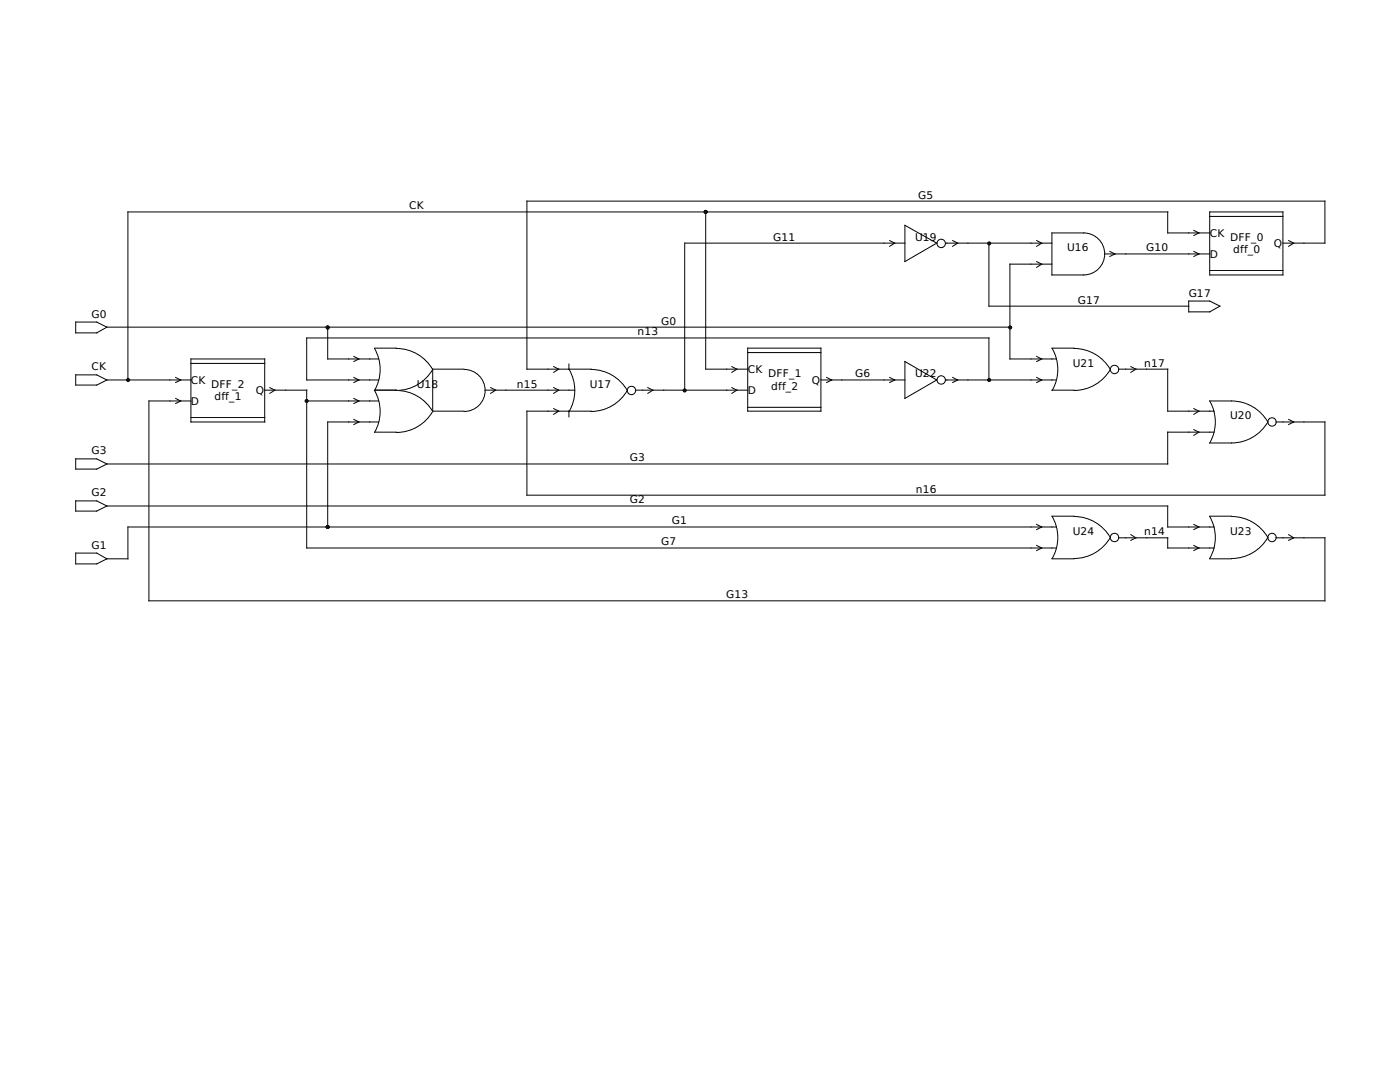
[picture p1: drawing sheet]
<svg xmlns="http://www.w3.org/2000/svg" width="279mm" height="216mm" viewBox="0 0 279 216" stroke-linecap="round" stroke-linejoin="round" font-family="sans-serif">
<g fill="none" stroke="#000" stroke-width=".2">
<path d="M140.8 42.3v31.4h8.4M177.5 48l1.1 .5-1.1 .6M180.6 45l6.3 3.5-6.3 3.7zM180.6 48.5h-43.9v29.4M188.7 48.5h21.2M190.1 48l1 .5-1 .6M197.4 48.5v12.6h39.8M206.9 48l1 .5-1 .6M206.9 52.2l1 .5-1 .6M209.9 46.5h6.4a4.2 4.2 0 0 1 4.2 4.2 4.2 4.2 0 0 1-4.2 4.2h-6.4zM209.9 52.7h-8.4v18.9h9.3M220.5 50.7h20.9"/>
<path d="M221.5 50.2l1 .5-1 .5M238.3 46l1 .5-1 .5M238.3 50.2l1 .5-1 .5M241.4 42.3h14.6v12.6h-14.6zM241.4 46.5h-8.4v-4.2h-207.5v33.5M241.4 43.2h14.6M241.4 54h14.6M256 48.5h8.4v-8.4h-159.2v33.6h12.8M257.2 48l1 .5-1 .6M15.1 74.8h4.2l2 1-2 1h-4.2zM15.1 64.3h4.2l2 1-2 1.1h-4.2zM21.3 75.8h16.8"/>
<path d="M21.3 65.3h180.2M35.1 79.5l1 .5-1 .5M35.1 75.3l1 .5-1 .5M38.1 71.6h14.7v12.6h-14.7zM38.1 72.5h14.7M52.8 77.9h8.4v31.4h149.6M53.8 77.3l1.1 .6-1.1 .6M65.4 65.3v6.3h10.2M70.6 71.1l1 .5-1 .5M70.6 75.3l1 .5-1 .5M70.6 79.5l1 .5-1 .5M74.7 69.5a8.4 8.4 0 0 1 0 8.4 8.4 8.4 0 0 1 0 8.4"/>
<path d="M74.8 69.5h4.3M74.8 77.9h4.3M75.6 75.8h-14.4v-8.4h136.2v8.4M79.1 69.5a8.4 8.4 0 0 1 7.2 4.2 8.4 8.4 0 0 1-7.2 4.2 8.4 8.4 0 0 1 7.2 4.2 8.4 8.4 0 0 1-7.2 4.2M92.6 73.7h-6.2v8.3h6.2M92.6 73.7a4.2 4.2 0 0 1 4.2 4.2 4.2 4.2 0 0 1-4.2 4.2M96.8 77.9h17.9M97.9 77.3l1 .6-1 .6M110.5 73.2l1 .5-1 .6M110.5 77.3l1 .6-1 .6M113.5 72.6v1.1M113.6 73.7a8.4 8.4 0 0 1 0 8.4"/>
<path d="M117.9 73.7a8.4 8.4 0 0 1 7.3 4.2 8.4 8.4 0 0 1-7.3 4.2M126.9 77.9h22.3M129.3 77.3l1 .6-1 .6M146 73.2l1.1 .5-1.1 .6M146 77.3l1.1 .6-1.1 .6M149.2 69.5h14.6v12.5h-14.6zM149.2 70.4h14.6M163.8 75.8h16.8M165 75.3l1 .5-1 .5M177.5 75.3l1.1 .5-1.1 .5M180.6 72.1l6.3 3.7-6.3 3.7zM188.7 75.8h22.1"/>
<path d="M190.1 75.3l1 .5-1 .5M206.9 71.1l1 .5-1 .5M206.9 75.3l1 .5-1 .5M209.9 69.5h4.5M209.9 77.9h4.5M210 69.5a8.4 8.4 0 0 1 0 8.4M214.3 69.5a8.4 8.4 0 0 1 7.3 4.2 8.4 8.4 0 0 1-7.3 4.2M223.3 73.7h9.7v8.3h9.3M225.7 73.2l1 .5-1 .6M237.2 60.1h4.2l2.1 1-2.1 1.1h-4.2zM15.1 91.6h4.2l2 1-2 1h-4.2zM15.1 99.9h4.2l2 1.1-2 1h-4.2z"/>
<path d="M38.1 83.3h14.7M38.1 80h-8.4v39.9h234.7v-12.6h-9.8M61.2 80h14.4M70.6 83.7l1 .5-1 .5M74.8 86.2h4.3M75.6 84.2h-10.2v21M110.5 81.5l1 .5-1 .7M113.5 82v1.2M118 82h-12.8v16.8h159.2v-14.6h-9.8M149.2 81.3h14.6M238.3 81.5l1 .5-1 .7M238.3 85.7l1 .5-1 .7"/>
<path d="M242.3 86.2h-9.3v6.4h-211.7M245.7 80h-4.3a8.4 8.4 0 0 1 0 8.4h4.3M245.8 80a8.4 8.4 0 0 1 7.2 4.2 8.4 8.4 0 0 1-7.2 4.2M257.2 83.7l1 .5-1 .5M15.1 110.4h4.2l2 1.1-2 1h-4.2zM21.3 101h211.7v4.2h9.3M206.9 108.8l1 .5-1 .6M206.9 104.6l1 .6-1 .5M209.9 103h4.5M209.9 111.5h4.5M210 103.1a8.4 8.4 0 0 1 0 8.3M210.8 105.2h-185.3v6.3h-4.2"/>
<path d="M214.3 103.1a8.4 8.4 0 0 1 7.3 4.2 8.4 8.4 0 0 1-7.3 4.1M223.3 107.3h9.7v2h9.3M225.7 106.7l1 .6-1 .5M238.3 108.8l1 .5-1 .6M238.3 104.6l1 .6-1 .5M241.4 103.1a8.4 8.4 0 0 1 0 8.3M241.4 103h4.3M241.4 111.5h4.3M245.8 103.1a8.4 8.4 0 0 1 7.2 4.2 8.4 8.4 0 0 1-7.2 4.1M257.2 106.7l1 .6-1 .5"/>
<circle cx="187.8" cy="48.6" r=".84"/>
<circle cx="126" cy="77.9" r=".84"/>
<circle cx="187.8" cy="75.8" r=".84"/>
<circle cx="222.4" cy="73.7" r=".84"/>
<circle cx="253.9" cy="84.2" r=".84"/>
<circle cx="222.4" cy="107.3" r=".84"/>
<circle cx="253.9" cy="107.3" r=".84"/>
</g>
<g fill="#000" stroke="#000" stroke-width=".2">
<circle cx="140.8" cy="42.3" r=".31"/>
<circle cx="197.4" cy="48.6" r=".31"/>
<circle cx="25.6" cy="75.8" r=".31"/>
<circle cx="65.4" cy="65.3" r=".31"/>
<circle cx="136.6" cy="77.9" r=".31"/>
<circle cx="197.4" cy="75.8" r=".31"/>
<circle cx="201.6" cy="65.3" r=".31"/>
<circle cx="61.2" cy="80" r=".31"/>
<circle cx="65.4" cy="105.2" r=".31"/>
</g>
<g font-size="2.1">
<text x="81.7" y="41.8">CK</text>
<text x="183.3" y="39.6">G5</text>
<text x="241.4" y="47.2">CK</text>
<text x="154.3" y="48">G11</text>
<text x="182.6" y="48">U19</text>
<text x="213" y="50.2">U16</text>
<text x="228.7" y="50.2">G10</text>
<text x="241.4" y="51.4">D</text>
<text x="245.5" y="48">DFF_0</text>
<text x="246.1" y="50.5">dff_0</text>
<text x="254.3" y="49.3">Q</text>
<text x="237.2" y="59.2">G17</text>
<text x="18.3" y="63.4">G0</text>
<text x="132" y="64.8">G0</text>
<text x="215.1" y="60.6">G17</text>
<text x="127.3" y="66.9">n13</text>
<text x="18.3" y="73.8">CK</text>
<text x="38.1" y="76.6">CK</text>
<text x="42.2" y="77.3">DFF_2</text>
<text x="83.2" y="77.3">U18</text>
<text x="103.1" y="77.5">n15</text>
<text x="117.7" y="77.3">U17</text>
<text x="149.2" y="74.4">CK</text>
<text x="153.3" y="75.2">DFF_1</text>
<text x="153.9" y="77.7">dff_2</text>
<text x="162.1" y="76.6">Q</text>
<text x="170.7" y="75.3">G6</text>
<text x="182.6" y="75.3">U22</text>
<text x="214.1" y="73.2">U21</text>
<text x="228.3" y="73.3">n17</text>
<text x="38.1" y="80.8">D</text>
<text x="42.8" y="79.9">dff_1</text>
<text x="51.1" y="78.6">Q</text>
<text x="149.2" y="78.6">D</text>
<text x="245.5" y="83.7">U20</text>
<text x="18.3" y="90.6">G3</text>
<text x="125.7" y="92.1">G3</text>
<text x="18.3" y="98.9">G2</text>
<text x="125.7" y="100.5">G2</text>
<text x="182.8" y="98.4">n16</text>
<text x="134.1" y="104.6">G1</text>
<text x="214.1" y="106.7">U24</text>
<text x="228.3" y="106.8">n14</text>
<text x="245.5" y="106.7">U23</text>
<text x="18.3" y="109.5">G1</text>
<text x="132" y="108.8">G7</text>
<text x="144.9" y="119.4">G13</text>
</g>
</svg>
